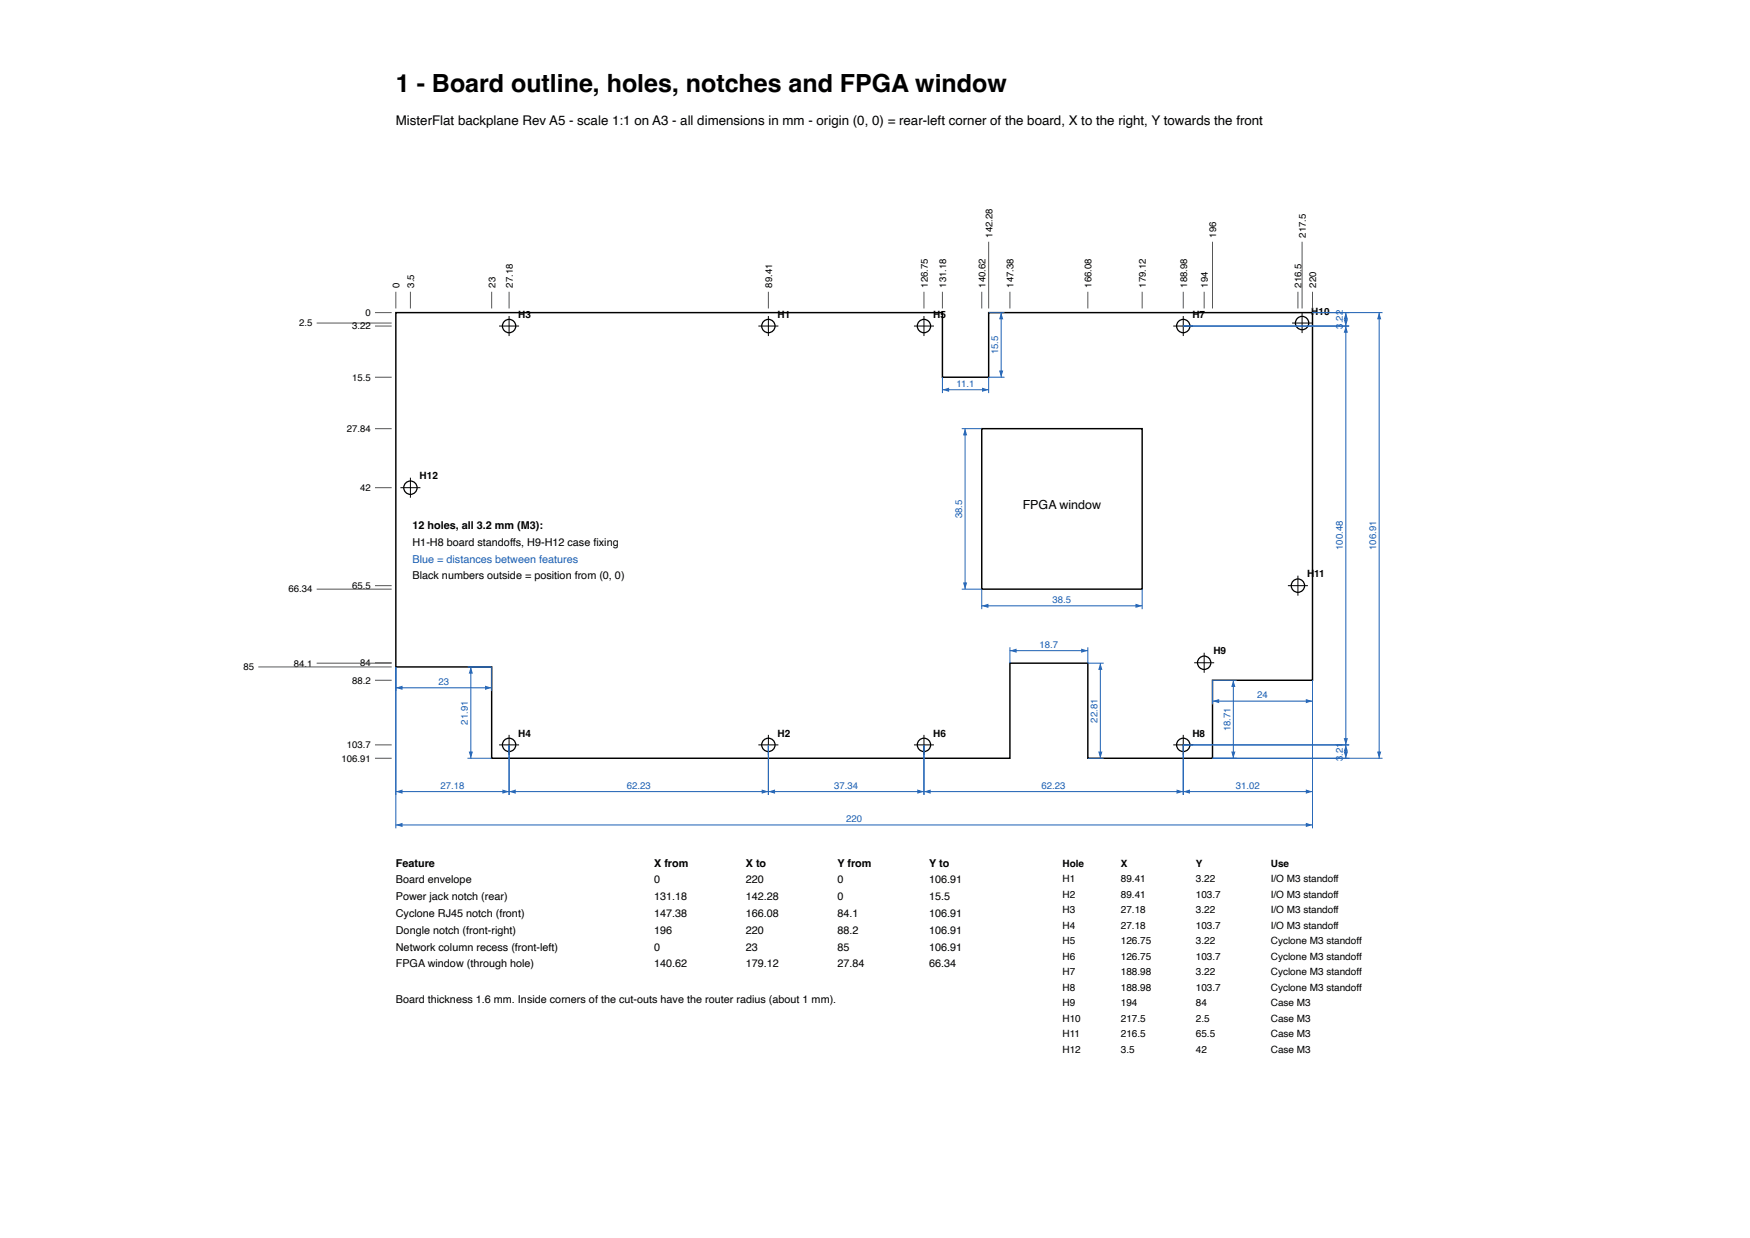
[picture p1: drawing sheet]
<svg xmlns="http://www.w3.org/2000/svg" width="420mm" height="297mm" viewBox="0 0 420 297" stroke-linecap="round" stroke-linejoin="round" font-family="sans-serif">
<path d="M95 75h131.2v15.5h11.1v-15.5h77.7v88.2h-24v18.7h-29.9v-22.8h-18.7v22.8h-124.4v-21.9h-23zM235.6 102.8h38.5v38.5h-38.5z" fill="none" stroke="#000" stroke-width=".35"/>
<g fill="none" stroke="#000" stroke-width=".3">
<circle cx="122.2" cy="78.2" r="1.6"/>
<circle cx="184.4" cy="78.2" r="1.6"/>
<circle cx="221.7" cy="78.2" r="1.6"/>
<circle cx="284" cy="78.2" r="1.6"/>
<circle cx="312.5" cy="77.5" r="1.6"/>
<circle cx="98.5" cy="117" r="1.6"/>
<circle cx="289" cy="159" r="1.6"/>
<circle cx="311.5" cy="140.5" r="1.6"/>
<circle cx="122.2" cy="178.7" r="1.6"/>
<circle cx="184.4" cy="178.7" r="1.6"/>
<circle cx="221.7" cy="178.7" r="1.6"/>
<circle cx="284" cy="178.7" r="1.6"/>
</g>
<g fill="none" stroke="#000" stroke-width=".24">
<path d="M119.8 78.2h4.8M122.2 75.8v4.8M182 78.2h4.8M184.4 75.8v4.8M219.4 78.2h4.8M221.7 75.8v4.8M281.6 78.2h4.8M284 75.8v4.8M310.1 77.5h4.8M312.5 75.1v4.8M96.1 117h4.8M98.5 114.6v4.8"/>
<path d="M311.5 138.1v4.8M286.6 159h4.8M289 156.6v4.8M309.1 140.5h4.8M119.8 178.7h4.8M122.2 176.3v4.8M182 178.7h4.8M184.4 176.3v4.8M219.4 178.7h4.8M221.7 176.3v4.8M281.6 178.7h4.8M284 176.3v4.8"/>
</g>
<g fill="none" stroke="#555" stroke-width=".24">
<path d="M237.3 58v16M291 58v16M312.5 58v16M76 77.5h18M90 75h4M90 78.2h4M95 70v4M98.5 70v4M118 70v4M122.2 70v4M184.4 70v4M221.7 70v4"/>
<path d="M226.2 70v4M235.6 70v4M242.4 70v4M261.1 70v4M274.1 70v4M284 70v4M289 70v4M311.5 70v4M315 70v4M90 90.5h4M90 102.8h4M90 117h4"/>
<path d="M62 160h32M76 141.3h18M76 159.1h18M90 140.5h4M90 159h4M90 163.2h4M90 178.7h4M90 181.9h4"/>
</g>
<path d="M95 160v30.7M122.2 178.7v12M95 189.9h27.2" fill="none" stroke="#1a5fb4" stroke-width=".24"/>
<g fill="#1a5fb4">
<path d="M95 189.9l1.6-.5v1z"/>
<path d="M120.6 189.4l1.6 .5-1.6 .5z"/>
</g>
<path d="M122.2 178.7v12M184.4 178.7v12M122.2 189.9h62.2" fill="none" stroke="#1a5fb4" stroke-width=".24"/>
<g fill="#1a5fb4">
<path d="M122.2 189.9l1.6-.5v1z"/>
<path d="M182.8 189.4l1.6 .5-1.6 .5z"/>
</g>
<path d="M184.4 178.7v12M221.7 178.7v12M184.4 189.9h37.3" fill="none" stroke="#1a5fb4" stroke-width=".24"/>
<g fill="#1a5fb4">
<path d="M184.4 189.9l1.6-.5v1z"/>
<path d="M220.1 189.4l1.6 .5-1.6 .5z"/>
</g>
<path d="M221.7 178.7v12M284 178.7v12M221.7 189.9h62.3" fill="none" stroke="#1a5fb4" stroke-width=".24"/>
<g fill="#1a5fb4">
<path d="M221.7 189.9l1.6-.5v1z"/>
<path d="M282.4 189.4l1.6 .5-1.6 .5z"/>
</g>
<path d="M284 178.7v12M315 163.2v27.5M284 189.9h31" fill="none" stroke="#1a5fb4" stroke-width=".24"/>
<g fill="#1a5fb4">
<path d="M284 189.9l1.6-.5v1z"/>
<path d="M313.4 189.4l1.6 .5-1.6 .5z"/>
</g>
<path d="M95 160v38.7M315 163.2v35.5M95 197.9h220" fill="none" stroke="#1a5fb4" stroke-width=".24"/>
<g fill="#1a5fb4">
<path d="M95 197.9l1.6-.5v1z"/>
<path d="M313.4 197.4l1.6 .5-1.6 .5z"/>
</g>
<path d="M284 78.2h39.8M315 75h8.8M323 75v3.2" fill="none" stroke="#1a5fb4" stroke-width=".24"/>
<g fill="#1a5fb4">
<path d="M323 75l.5 1.6h-1z"/>
<path d="M322.5 76.6h1l-.5 1.6z"/>
</g>
<path d="M284 78.2h39.8M323 78.2v100.5M284 178.7h39.8" fill="none" stroke="#1a5fb4" stroke-width=".24"/>
<g fill="#1a5fb4">
<path d="M323 78.2l.5 1.6h-1z"/>
<path d="M322.5 177.1h1l-.5 1.6z"/>
</g>
<path d="M284 178.7h39.8M323 178.7v3.2M291 181.9h32.8" fill="none" stroke="#1a5fb4" stroke-width=".24"/>
<g fill="#1a5fb4">
<path d="M323 178.7l.5 1.6h-1z"/>
<path d="M322.5 180.3h1l-.5 1.6z"/>
</g>
<path d="M315 75h16.8M331 75v106.9M291 181.9h40.8" fill="none" stroke="#1a5fb4" stroke-width=".24"/>
<g fill="#1a5fb4">
<path d="M331 75l.5 1.6h-1z"/>
<path d="M330.5 180.3h1l-.5 1.6z"/>
</g>
<path d="M226.2 90.5v3.8M226.2 93.5h11.1M237.3 90.5v3.8" fill="none" stroke="#1a5fb4" stroke-width=".24"/>
<g fill="#1a5fb4">
<path d="M226.2 93.5l1.6-.5v1z"/>
<path d="M235.7 93l1.6 .5-1.6 .5z"/>
</g>
<path d="M237.3 75h3.8M240.3 75v15.5M237.3 90.5h3.8" fill="none" stroke="#1a5fb4" stroke-width=".24"/>
<g fill="#1a5fb4">
<path d="M240.3 75l.5 1.6h-1z"/>
<path d="M239.8 88.9h1l-.5 1.6z"/>
</g>
<path d="M242.4 155.3v3.8M242.4 156.1h18.7M261.1 155.3v3.8" fill="none" stroke="#1a5fb4" stroke-width=".24"/>
<g fill="#1a5fb4">
<path d="M242.4 156.1l1.6-.5v1z"/>
<path d="M259.5 155.6l1.6 .5-1.6 .5z"/>
</g>
<path d="M261.1 159.1h3.8M264.1 159.1v22.8M261.1 181.9h3.8" fill="none" stroke="#1a5fb4" stroke-width=".24"/>
<g fill="#1a5fb4">
<path d="M264.1 159.1l.5 1.6h-1z"/>
<path d="M263.6 180.3h1l-.5 1.6z"/>
</g>
<path d="M291 163.2v5.8M291 168.2h24M315 163.2v5.8" fill="none" stroke="#1a5fb4" stroke-width=".24"/>
<g fill="#1a5fb4">
<path d="M291 168.2l1.6-.5v1z"/>
<path d="M313.4 167.7l1.6 .5-1.6 .5z"/>
</g>
<path d="M291 163.2h5.8M296 163.2v18.7M291 181.9h5.8" fill="none" stroke="#1a5fb4" stroke-width=".24"/>
<g fill="#1a5fb4">
<path d="M296 163.2l.5 1.6h-1z"/>
<path d="M295.5 180.3h1l-.5 1.6z"/>
</g>
<path d="M95 160v5.8M118 160v5.8M95 165h23" fill="none" stroke="#1a5fb4" stroke-width=".24"/>
<g fill="#1a5fb4">
<path d="M95 165l1.6-.5v1z"/>
<path d="M116.4 164.5l1.6 .5-1.6 .5z"/>
</g>
<path d="M112.2 160h5.8M113 160v21.9M112.2 181.9h5.8" fill="none" stroke="#1a5fb4" stroke-width=".24"/>
<g fill="#1a5fb4">
<path d="M113 160l.5 1.6h-1z"/>
<path d="M112.5 180.3h1l-.5 1.6z"/>
</g>
<path d="M235.6 141.3v4.8M235.6 145.3h38.5M274.1 141.3v4.8" fill="none" stroke="#1a5fb4" stroke-width=".24"/>
<g fill="#1a5fb4">
<path d="M235.6 145.3l1.6-.5v1z"/>
<path d="M272.5 144.8l1.6 .5-1.6 .5z"/>
</g>
<path d="M230.8 102.8h4.8M231.6 102.8v38.5M230.8 141.3h4.8" fill="none" stroke="#1a5fb4" stroke-width=".24"/>
<g fill="#1a5fb4">
<path d="M231.6 102.8l.5 1.6h-1z"/>
<path d="M231.1 139.7h1l-.5 1.6z"/>
</g>
<text font-size="6" x="95" y="22">1 - Board outline, holes, notches and FPGA window</text>
<text font-size="3.2" x="95" y="30">MisterFlat backplane Rev A5 - scale 1:1 on A3 - all dimensions in mm - origin (0, 0) = rear-left corner of the board, X to the right, Y towards the front</text>
<text font-size="3" x="245.4" y="122.1">FPGA window</text>
<g font-size="2.6">
<text x="99" y="127">12 holes, all 3.2 mm (M3):</text>
<text x="99" y="131">H1-H8 board standoffs, H9-H12 case fixing</text>
<text x="99" y="139">Black numbers outside = position from (0, 0)</text>
<text x="95" y="207.9">Feature</text>
<text x="157" y="207.9">X from</text>
<text x="179" y="207.9">X to</text>
<text x="201" y="207.9">Y from</text>
<text x="223" y="207.9">Y to</text>
<text x="95" y="211.9">Board envelope</text>
<text x="95" y="216">Power jack notch (rear)</text>
<text x="157" y="211.9">0</text>
<text x="157" y="216">131.18</text>
<text x="179" y="216">142.28</text>
<text x="179" y="211.9">220</text>
<text x="201" y="211.9">0</text>
<text x="201" y="216">0</text>
<text x="223" y="211.9">106.91</text>
<text x="223" y="216">15.5</text>
<text x="95" y="220">Cyclone RJ45 notch (front)</text>
<text x="157" y="220">147.38</text>
<text x="179" y="220">166.08</text>
<text x="201" y="220">84.1</text>
<text x="223" y="220">106.91</text>
<text x="95" y="224">Dongle notch (front-right)</text>
<text x="157" y="224">196</text>
<text x="179" y="224">220</text>
<text x="201" y="224">88.2</text>
<text x="223" y="224">106.91</text>
<text x="95" y="228.1">Network column recess (front-left)</text>
<text x="95" y="232.1">FPGA window (through hole)</text>
<text x="157" y="228.1">0</text>
<text x="157" y="232.1">140.62</text>
<text x="179" y="232.1">179.12</text>
<text x="179" y="228.1">23</text>
<text x="201" y="228.1">85</text>
<text x="201" y="232.1">27.84</text>
<text x="223" y="232.1">66.34</text>
<text x="223" y="228.1">106.91</text>
<text x="95" y="240.7">Board thickness 1.6 mm. Inside corners of the cut-outs have the router radius (about 1 mm).</text>
</g>
<text font-size="2.6" fill="#1a5fb4" x="99" y="135">Blue = distances between features</text>
<g font-size="2.4">
<text x="124.4" y="76.2">H3</text>
<text x="186.6" y="76.2">H1</text>
<text x="224" y="76.2">H5</text>
<text x="286.2" y="76.2">H7</text>
<text x="314.7" y="75.5">H10</text>
<text x="100.7" y="115">H12</text>
<text x="313.7" y="138.5">H11</text>
<text x="291.2" y="157">H9</text>
<text x="124.4" y="176.7">H4</text>
<text x="186.6" y="176.7">H2</text>
<text x="224" y="176.7">H6</text>
<text x="286.2" y="176.7">H8</text>
<text x="255" y="207.9">Hole</text>
<text x="269" y="207.9">X</text>
<text x="287" y="207.9">Y</text>
<text x="305" y="207.9">Use</text>
<text x="255" y="211.6">H1</text>
<text x="255" y="215.3">H2</text>
<text x="269" y="211.6">89.41</text>
<text x="269" y="215.3">89.41</text>
<text x="287" y="211.6">3.22</text>
<text x="287" y="215.3">103.7</text>
<text x="305" y="211.6">I/O M3 standoff</text>
<text x="305" y="215.3">I/O M3 standoff</text>
<text x="255" y="219.1">H3</text>
<text x="269" y="219.1">27.18</text>
<text x="287" y="219.1">3.22</text>
<text x="305" y="219.1">I/O M3 standoff</text>
<text x="255" y="222.8">H4</text>
<text x="255" y="226.5">H5</text>
<text x="269" y="222.8">27.18</text>
<text x="269" y="226.5">126.75</text>
<text x="287" y="222.8">103.7</text>
<text x="287" y="226.5">3.22</text>
<text x="305" y="222.8">I/O M3 standoff</text>
<text x="305" y="226.5">Cyclone M3 standoff</text>
<text x="255" y="230.2">H6</text>
<text x="255" y="234">H7</text>
<text x="269" y="230.2">126.75</text>
<text x="269" y="234">188.98</text>
<text x="287" y="230.2">103.7</text>
<text x="287" y="234">3.22</text>
<text x="305" y="230.2">Cyclone M3 standoff</text>
<text x="305" y="234">Cyclone M3 standoff</text>
<text x="255" y="237.7">H8</text>
<text x="269" y="237.7">188.98</text>
<text x="287" y="237.7">103.7</text>
<text x="305" y="237.7">Cyclone M3 standoff</text>
<text x="255" y="241.4">H9</text>
<text x="255" y="245.1">H10</text>
<text x="269" y="241.4">194</text>
<text x="269" y="245.1">217.5</text>
<text x="287" y="245.1">2.5</text>
<text x="287" y="241.4">84</text>
<text x="305" y="241.4">Case M3</text>
<text x="305" y="245.1">Case M3</text>
<text x="255" y="248.8">H11</text>
<text x="269" y="248.8">216.5</text>
<text x="287" y="248.8">65.5</text>
<text x="305" y="248.8">Case M3</text>
<text x="255" y="252.5">H12</text>
<text x="269" y="252.5">3.5</text>
<text x="287" y="252.5">42</text>
<text x="305" y="252.5">Case M3</text>
</g>
<g font-size="2.3">
<text x="238.2" y="57" transform="rotate(-90 238.2 57)">142.28</text>
<text x="291.9" y="57" transform="rotate(-90 291.9 57)">196</text>
<text x="313.4" y="57" transform="rotate(-90 313.4 57)">217.5</text>
<text x="95.9" y="69" transform="rotate(-90 95.9 69)">0</text>
<text x="99.4" y="69" transform="rotate(-90 99.4 69)">3.5</text>
<text x="118.9" y="69" transform="rotate(-90 118.9 69)">23</text>
<text x="123.1" y="69" transform="rotate(-90 123.1 69)">27.18</text>
<text x="185.3" y="69" transform="rotate(-90 185.3 69)">89.41</text>
<text x="222.6" y="69" transform="rotate(-90 222.6 69)">126.75</text>
<text x="227.1" y="69" transform="rotate(-90 227.1 69)">131.18</text>
<text x="236.5" y="69" transform="rotate(-90 236.5 69)">140.62</text>
<text x="243.3" y="69" transform="rotate(-90 243.3 69)">147.38</text>
<text x="262" y="69" transform="rotate(-90 262 69)">166.08</text>
<text x="275" y="69" transform="rotate(-90 275 69)">179.12</text>
<text x="284.9" y="69" transform="rotate(-90 284.9 69)">188.98</text>
<text x="289.9" y="69" transform="rotate(-90 289.9 69)">194</text>
<text x="312.4" y="69" transform="rotate(-90 312.4 69)">216.5</text>
<text x="315.9" y="69" transform="rotate(-90 315.9 69)">220</text>
<text x="87.7" y="75.8">0</text>
<text x="71.8" y="78.3">2.5</text>
<text x="84.5" y="79">3.22</text>
<text x="84.5" y="91.3">15.5</text>
<text x="83.2" y="103.6">27.84</text>
<text x="86.4" y="117.8">42</text>
<text x="69.2" y="142.1">66.34</text>
<text x="84.5" y="141.3">65.5</text>
<text x="58.4" y="160.8">85</text>
<text x="70.5" y="159.9">84.1</text>
<text x="86.4" y="159.8">84</text>
<text x="84.5" y="164">88.2</text>
<text x="83.2" y="179.5">103.7</text>
<text x="82" y="182.7">106.91</text>
</g>
<g font-size="2.3" fill="#1a5fb4">
<text x="322.3" y="78.8" transform="rotate(-90 322.3 78.8)">3.22</text>
<text x="239.6" y="85" transform="rotate(-90 239.6 85)">15.5</text>
<text x="229.6" y="92.8">11.1</text>
<text x="230.9" y="124.3" transform="rotate(-90 230.9 124.3)">38.5</text>
<text x="322.3" y="132" transform="rotate(-90 322.3 132)">100.48</text>
<text x="330.3" y="132" transform="rotate(-90 330.3 132)">106.91</text>
<text x="252.6" y="144.6">38.5</text>
<text x="249.5" y="155.4">18.7</text>
<text x="105.2" y="164.3">23</text>
<text x="301.7" y="167.5">24</text>
<text x="112.3" y="173.8" transform="rotate(-90 112.3 173.8)">21.91</text>
<text x="263.4" y="173.4" transform="rotate(-90 263.4 173.4)">22.81</text>
<text x="295.3" y="175.4" transform="rotate(-90 295.3 175.4)">18.71</text>
<text x="322.3" y="182.5" transform="rotate(-90 322.3 182.5)">3.21</text>
<text x="105.7" y="189.2">27.18</text>
<text x="150.4" y="189.2">62.23</text>
<text x="200.2" y="189.2">37.34</text>
<text x="250" y="189.2">62.23</text>
<text x="296.6" y="189.2">31.02</text>
<text x="203.1" y="197.2">220</text>
</g>
</svg>
